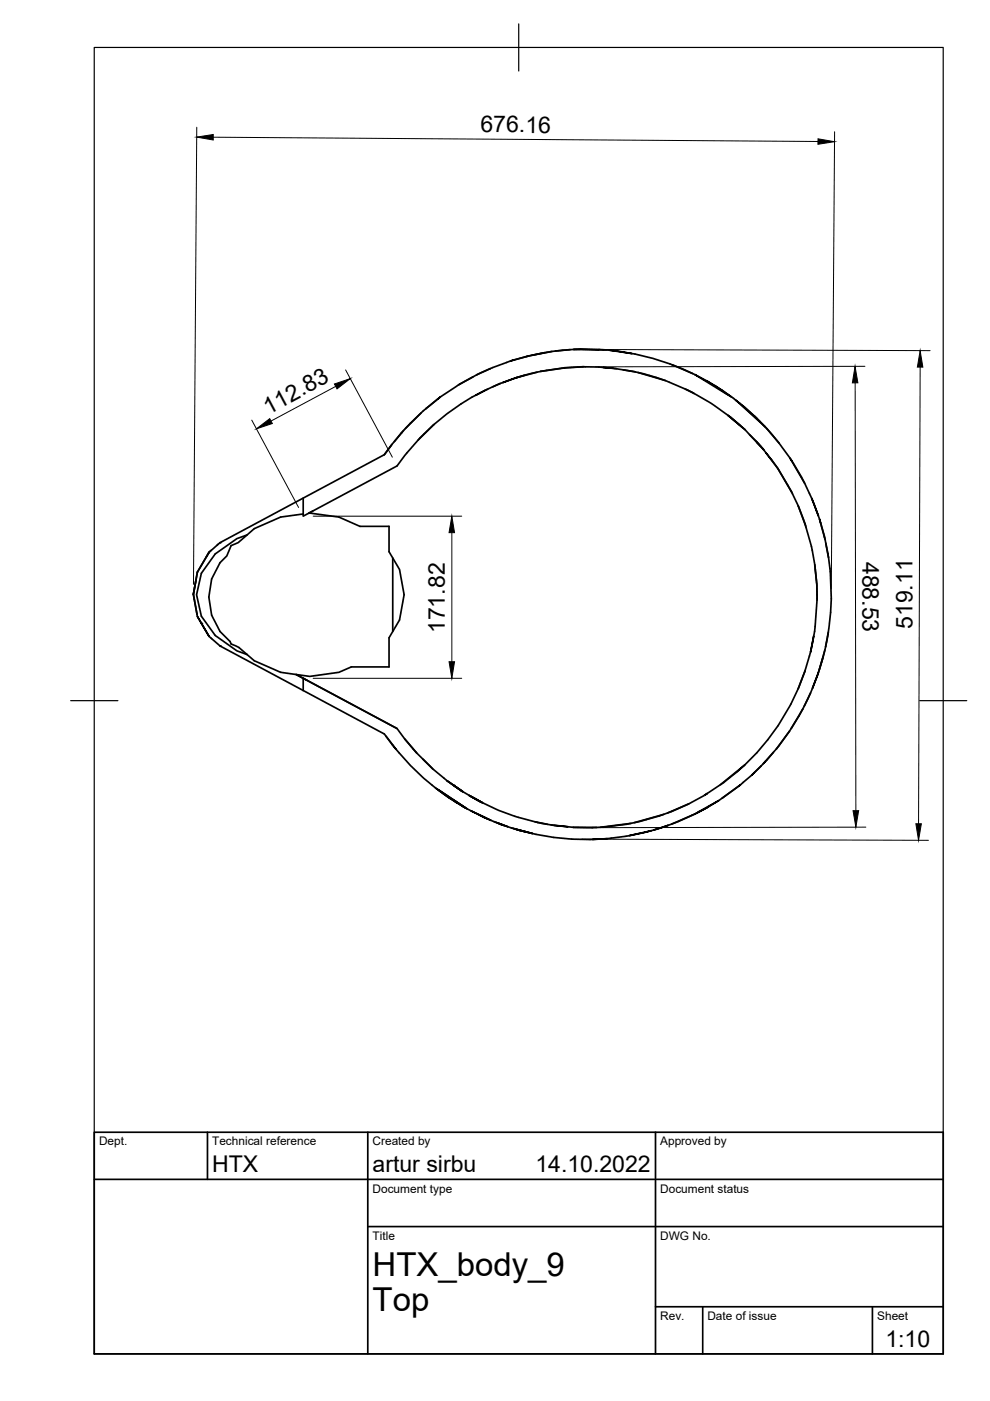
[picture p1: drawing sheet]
<svg xmlns="http://www.w3.org/2000/svg" width="210mm" height="297mm" viewBox="0 0 210 297" stroke-linecap="round" stroke-linejoin="round" font-family="sans-serif">
<!-- layer: Visible -->
<g fill="none" stroke="#000" stroke-width=".36">
<path d="M100.3 79.9l-3.1 1.7M101.1 79.5a57.1 57.1 0 0 0-7.7 4.6M103.9 78.2l-2.8 1.3M108.2 76.5l-4.3 1.7M111.2 79.6l-2 .5M113.9 78.9l-4.3 1.2M115.5 74.8l-3.8 .8-3.5 .9 3.9-1M117.1 74.5l-5.4 1.1M119.7 78a50.3 50.3 0 0 0-10.1 2.1M119.7 78l-5.1 .7M120.9 74.1l-3.1 .3M121.6 74.1h-.7a49.1 49.1 0 0 0-8.1 1.2"/>
<path d="M122.5 77.8l-2.8 .2M123.5 77.8l4.4 .1M123.9 77.8l-4.2 .2M128.6 74.2l-7-.1h5.4l2.3 .2M129.3 74.3l4.6 .7zM130.7 78.2l-2.8-.3a48.4 48.4 0 0 1 27 10.5M132.1 78.4l2.6 .5M133.9 75a46.8 46.8 0 0 1 8.6 2.4M135.3 79l5.8 1.7M142.5 77.4l4.4 1.8M142.5 77.4l4.8 2M83.1 94.2l-1.6 2.2"/>
<path d="M85.6 91.3l-4.1 5.1M89.3 87.6l-3.4 3.3M90.3 86.6l3.1-2.5zM90.3 86.6l-3.3 3.1-3.4 3.9M92 90a49.9 49.9 0 0 0-7.8 8.8l-19.9 10.6v-3.8l17.2-9.2M92 90l-3.4 3.3M100.9 83.8a45.7 45.7 0 0 0-8.9 6.2M106.1 81.3l-1.7 .7M106.6 81.1l-3.9 1.7-1.8 1 2.5-1.3M106.6 81.1l3-1zM145.3 82.5l1.9 .9M149.9 80.8l-2.6-1.4 7.2 4.4"/>
<path d="M151.6 81.8l-1.7-1 4.6 3M154.3 88.1l3.6 3M154.5 83.8l.6 .4-3.5-2.4 3.2 2.2M154.6 88.3l2.2 1.8M155.1 84.2l.8 .6M155.8 89.2l2.1 1.9M156.8 85.4l-.9-.6 6.3 5.6M156.8 85.4l.6 .5M156.8 85.4l4.4 4.1M157.9 91.1l2.5 2.5M158.9 92.1l1.6 1.8M159.9 88.2l-2.5-2.3 3.8 3.6"/>
<path d="M159.9 88.2l2.7 2.7 2.5 3M159.9 88.2l.6 .5M160.4 93.6l.9 1M160.4 93.6l1.4 1.6M160.5 93.9l1.5 1.5M160.5 93.9l1.3 1.3M161.2 89.5l1 .9M161.8 95.2l.1 .1M161.8 95.2l.6 .8M162.2 90.4l2.9 3.5M165.1 93.9l2.4 3.2M44 117.6l-.2 .4"/>
<path d="M44.3 117.1l-2.5 4.2M44.3 117.1l-.1 .3M44.4 117l-.1 .1M44.8 116.7l-.3 .2M46.1 115.6h-.1M46.2 115.4v.1M52.4 113.4l-1.9 1.6-1.5 .7-.9 2.2-1.4 1.4a12.2 12.2 0 0 0 2.1 16.7l.2 .5 1.7 .8 3.2 2.8 5.6 2.4 3.3 .5 1.5 .8M64.3 109l-4.8 .6-5.6 2.5-1.5 1.3-2.2 .8-4.6 3.2-2.9 4.1-1 4.6 1 4.5 2.9 4.1 4.6 3.3 2.2 .8M64.3 105.6l-17.7 9.5-2.3 2M66.3 108.3l-.9 .5 6.5 .8 4.4 2h6.2v5.4l2.2 3.7 1 5.4-1 5.4-2.2 3.7v6.2h-8l-2.6 1.1-6.2 .9-2.9-.4 21.4 11.5M83.3 118.3v15.6M167.9 104.5l-3-5.2-2.5-3.3a52.7 52.7 0 0 1 6.8 11.3"/>
<path d="M169.2 107.3a48.9 48.9 0 0 1 4 19.9l-.4 5.6-.3 2M169.2 107.3l1.6 4.3M170.6 102.5l-3.1-5.4a50.5 50.5 0 0 1 4.6 8.6M172.1 105.7l1.4 3.6zM172.7 119.7l.5 4.2v3.2M173.5 109.3l.3 .8M174.9 114.4l-1.1-4.3a41.9 41.9 0 0 1 1.7 7.4M175.1 115.2l.4 2.3M175.5 117.5a47.8 47.8 0 0 1 .1 16.5l-.1 .5M175.5 117.5l.2 .6M175.7 118.1v.1M41 126l.8 4.7"/>
<path d="M41.2 127h.1M41.5 123.1l-.5 2.9M41.7 130.1l.1 .2M41.8 130.7l2.5 4.2zM41.8 121.3l-.8 4.7M42.7 132.2h.1M44.3 134.9l2.4 2.1 34.8 18.6 2.5 3.3-2.2-2.9M44.8 135.3l.1 .1M171.9 138.3a51.4 51.4 0 0 1-2.7 7.7M172.5 134.8l-.6 3.5zM174.5 139.3l-1.1 3.7M174.5 139.3l-.8 2.7"/>
<path d="M174.9 137.8l-1.4 4.8M175 137.1l-.5 2.2M175.5 134.5h.1M175.6 134.5l-.6 2.6M175.6 134l-.6 3.1M64.3 143.8l19.9 10.7a49.6 49.6 0 0 0 10.6 11M64.3 143.8v2.6M84 158.9a52.8 52.8 0 0 0 12.7 11.2M85.8 156.6l2.6 3.1M164.6 158.8l-2.8 3.1 2.2-2.4M167.4 155l-2.8 3.8M167.8 154.4l-.4 .6"/>
<path d="M169.2 146a49.4 49.4 0 0 1-11.3 16.2M170.2 150.4l-2.4 4M170.7 142.2l-1.5 3.8M171.9 146.9l-1.4 2.9M172.3 146l-2.1 4.4M173.5 142.6l-1.2 3.4zM89.6 160.9l2.2 2.1M92.3 167l.3 .2M92.6 167.2l2.5 1.9M92.6 167.2l.3 .2M93.2 167.6l5.9 3.9M94.2 168.3l1.5 1.1"/>
<path d="M94.2 168.3v.1M94.2 168.4l-1.3-1 2.1 1.4M94.2 168.4l4.6 3M94.8 165.5a48.1 48.1 0 0 0 25.6 9.8l-3.6-.4M94.8 165.5l3.3 2.4M94.8 165.5l.8 .6M95 168.9l1.1 .7M95.2 169.1l1.1 .7M95.2 169.1l.5 .3M95.2 169.1h.1M95.7 169.4l3.1 2M96.1 169.6l.8 .5"/>
<path d="M96.1 169.6l2.6 1.7M96.2 166.5l1.8 1.3M96.2 166.5l1.9 1.3M96.3 169.8l2.1 1.3zM97.8 170.7l.7 .5M98.4 171.1l.1 .1M98.5 171.2h.1M98.8 171.4l.3 .1M99.1 171.5l.7 .4M99.5 168.6l2.8 1.6M99.8 171.9l4.3 2zM99.9 168.9l2.2 1.2"/>
<path d="M101 172.5l2.3 1.1M101.4 172.7l1.9 .9M102 173l1 .4M103.3 173.6l.2 .1M104.1 173.9l3.6 1.4-2.9-1.1M105.4 174.5l1.5 .5-1.3-.5M105.9 174.7l.3 .1M106 174.7l.5 .2M106.9 175l.1 .1M107.7 175.3l3.5 1M108.4 175.5l4.5 1.2-1.7-.4M109 175.7l1.2 .4-.5-.2"/>
<path d="M109.2 175.8l2 .5M109.5 175.9l.4 .1M109.9 176a51.9 51.9 0 0 0 15.7 2M109.9 176l1.3 .3M113.4 174.2l2.7 .6M120.4 175.3l1.1 .1M121.5 175.4h5M133.4 177.2l-4.6 .6-3.2 .2 3.2-.2M133.4 177.2l4.6-1.1zM133.8 174.6l-6.5 .8M138.7 175.9l3-.9-3.7 1.1M140.7 172.7l-6.2 1.7"/>
<path d="M146.1 170.4l-4.6 2M147.3 172.6l-5.6 2.4M147.3 172.6l2.6-1.4zM147.3 172.6l-4.9 2.1M149.3 168.7a49 49 0 0 1-27.8 6.7M149.9 171.2l2.5-1.5-4.6 2.6M149.9 168.2l-.6 .5 .6-.5M152.7 166.4l5.2-4.2a59.3 59.3 0 0 1-8 6M153.2 169.2l3.8-2.8zM153.2 169.2l-.8 .5M159.4 164.4l1.9-2zM159.4 164.4l-2.4 2"/>
<path d="M161.8 161.9l-.5 .5"/>
</g>
<g fill="#000">
<circle cx="46.6" cy="115.1" r=".18"/>
<circle cx="41" cy="126" r=".18"/>
<circle cx="42.7" cy="132.2" r=".18"/>
<circle cx="46.7" cy="137" r=".18"/>
<circle cx="96.2" cy="166.5" r=".18"/>
<circle cx="110.2" cy="176.1" r=".18"/>
<circle cx="111.2" cy="176.3" r=".18"/>
</g>
<!-- layer: Border -->
<path d="M20 10.1h180v276.9h-180zM110 5.1v10M15 148.6h10M195 148.6h10" fill="none" stroke="#000" stroke-width=".25"/>
<!-- layer: TitleBlock -->
<path d="M20 240.1h180v46.9h-180zM20 250h180M44 240.1v9.9M78 240.1v46.9M139 240.1v46.9M78 260.1h122M139 277.1h61M149 277.1v9.9M185 277.1v9.9" fill="none" stroke="#000" stroke-width=".36"/>
<!-- layer: Dimensions -->
<g fill="none" stroke="#000" stroke-width=".21">
<path d="M41.7 27l-.7 96.9M45.2 29.1l128.2 .9M177 27.9l-.7 97M73.3 78.4l9.9 18.5M123.7 74.1l73.5 .2M183.4 77.7l-57.1 .1M195.1 77.8l-.3 96.9M53.4 89.1l9.9 18.5M71.2 81.9l-13.7 7.4M181.3 81.2l.2 90.7M66.4 109.4h31.5M95.8 112.9v27.4"/>
<path d="M66.4 143.8h31.5M123.3 177.9l73.5 .3M183.6 175.4l-57.2 .1"/>
</g>
<path d="M41.7 29.1l3.5-.6v1.2zM173.4 29.4l3.5 .6-3.5 .6zM195.1 74.3l.6 3.5h-1.2zM54.4 90.9l2.8-2.1 .5 1zM70.9 81.4l3.4-1.1-2.8 2.2zM181.3 77.7l.6 3.5h-1.2zM95.8 109.4l.6 3.5h-1.2zM95.2 140.3h1.2l-.6 3.5zM180.9 171.9h1.2l-.6 3.5zM194.2 174.7h1.1l-.5 3.5z" fill="#000" stroke="#000" stroke-width=".21"/>
<g font-size="7">
<text x="79" y="270.6">HTX_body_9</text>
<text x="79" y="278.1">Top</text>
</g>
<g font-size="4.9">
<text x="101.9" y="28">676.16</text>
<text x="56.9" y="87.9" transform="rotate(-28 56.9 87.9)">112.83</text>
<text x="182.8" y="119.1" transform="rotate(90 182.8 119.1)">488.53</text>
<text x="94.3" y="134.2" transform="rotate(-90 94.3 134.2)">171.82</text>
<text x="193.4" y="133.4" transform="rotate(-90 193.4 133.4)">519.11</text>
<text x="45" y="248.5">HTX</text>
<text x="79" y="248.5">artur sirbu</text>
<text x="113.5" y="248.5">14.10.2022</text>
<text x="187.7" y="285.7">1:10</text>
</g>
<g font-size="2.5">
<text x="21" y="242.9">Dept.</text>
<text x="45" y="242.9">Technical reference</text>
<text x="79" y="242.9">Created by</text>
<text x="140" y="242.9">Approved by</text>
<text x="79" y="252.8">Document type</text>
<text x="140" y="252.8">Document status</text>
<text x="79" y="262.9">Title</text>
<text x="140" y="262.9">DWG No.</text>
<text x="140" y="279.9">Rev.</text>
<text x="150" y="279.9">Date of issue</text>
<text x="186" y="279.9">Sheet</text>
</g>
</svg>
